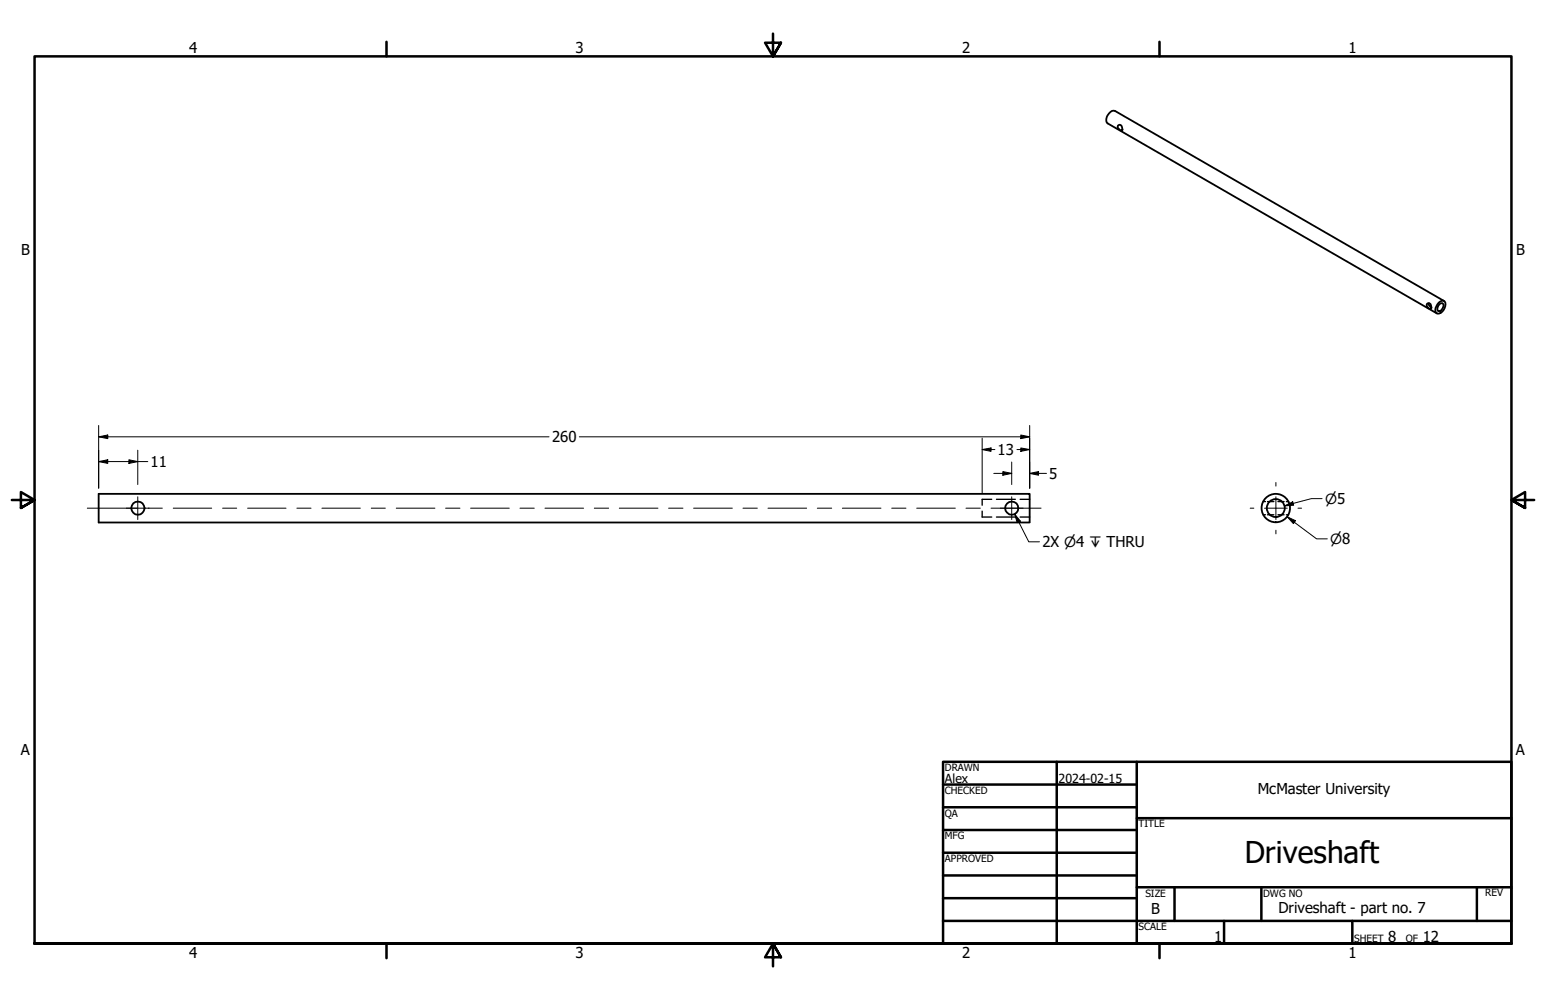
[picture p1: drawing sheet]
<svg xmlns="http://www.w3.org/2000/svg" width="432mm" height="279mm" viewBox="0 0 432 279" stroke-linecap="round" stroke-linejoin="round" font-family="sans-serif">
<!-- layer: Hidden (ANSI) -->
<g fill="none" stroke="#000" stroke-width=".38">
<path d="M277 139.5h-2.7v1.7M278.3 139.5h5.3M284.9 139.5h2.7M274.3 142.8v1.7h2.7M278.3 144.5h5.3M284.9 144.5h2.7M352.8 143.8h.6M352.8 140.1h.6M354 143.8h1.8M354 140.1h1.8M356.9 143.8h1.7M356.9 140.1h1.7"/>
<path d="M359.3 143.8h.6M359.3 140.1h.6"/>
</g>
<!-- layer: Visible (ANSI) -->
<g fill="none" stroke="#000" stroke-width=".51">
<path d="M312.2 35.1l.3-.2a1.01 1.01 0 0 1 .9 .5 1.01 1.01 0 0 1 0 1 1.16 1.16 0 0 1-1.2-1.3zM398.7 84.8a.96 .96 0 0 1 1 .5 .96 .96 0 0 1-.2 1.1l-.5-.3a.83 .83 0 0 1-.3-1.3zM399.1 84.7l-.1 .1a.93 .93 0 0 0 .8 1M401.9 84.5a1.03 1.03 0 0 1 1.8 0 2.6 2.6 0 0 1-2.2 3.1 1.26 1.26 0 0 1-.3-2.1zM402 85.1l.3-.3 .6-.1a1.5 1.5 0 0 1-1.2 2.2 1.3 1.3 0 0 1 .3-1.8zM403.3 84.1l-91.9-53.1a2.26 2.26 0 0 0-2.4 2.3l.1 .9 .3 .3 91.9 53.1M27.6 138h260v8h-260z"/>
<circle cx="38.5" cy="142" r="1.87"/>
<circle cx="282.6" cy="142" r="1.84"/>
<circle cx="356.3" cy="142" r="2.51"/>
<circle cx="356.3" cy="142" r="4"/>
</g>
<!-- layer: Border (ANSI) -->
<g fill="none" stroke="#000" stroke-width=".7">
<path d="M107.9 11.7v4M215.9 9.4v6.3l-2.2-3.8h4.4l-2.2 3.8 2.2-3.8M323.8 11.7v4M3.3 139.7h6.4l-3.9-2.2v4.4l3.9-2.2-3.9 2.2M428.5 139.7h-6.4l3.9-2.2v4.4l-3.9-2.2 3.9 2.2M263.4 212.9h158.7v50.8h-158.7zM263.4 219.2h54.1M295.1 212.9v50.8M317.5 212.9v50.8M263.4 225.6h54.1M263.4 231.9h54.1M263.4 238.3h54.1"/>
<path d="M317.5 228.6h104.6M263.4 244.6h54.1M263.4 251h54.1M263.4 257.3h158.7M317.5 247.9h104.6M328 247.9v9.4M341.9 257.3v6.4M352.3 247.9v9.4M377.7 257.3v6.4M412.5 247.9v9.4M9.7 263.7v-248h412.4v248h-412.4h412.4M107.9 263.7v4"/>
<path d="M218.1 267.5l-2.2-3.8 2.2 3.8h-4.4l2.2-3.8v6.3M323.8 263.7v4"/>
</g>
<!-- layer: Dimension (ANSI) -->
<g fill="none" stroke="#000" stroke-width=".28">
<path d="M27.6 118.9v17.5M287.6 118.9v17.5M27.6 122l2.5-.5v1.1zM27.6 129l2.5-.5v1zM27.6 122h125.8M27.6 129h13.7M36 128.5l2.5 .5-2.5 .5zM38.5 125.8v9.6M161.8 122h125.8M274.3 125.6l2.5-.4v.9zM274.3 125.6h3.6M274.3 122.4v15.5"/>
<path d="M277.6 132.3h5M280.1 131.8l2.5 .5-2.5 .5zM282.6 129.1v6.3M284 125.6h3.6M285.1 125.2l2.5 .4-2.5 .5zM285.1 121.5l2.5 .5-2.5 .6zM287.6 132.3l2.5-.5v1zM287.6 132.3h4.7M369.3 139.3h-3l-7.5 2.1M283.4 143.6l1.6 2-.9 .4zM283.4 143.6l3.9 7.8h3M358.8 141.4l2.3-1.2 .2 1z"/>
<path d="M359.5 144.4l2.3 1.1-.5 .8zM359.5 144.4l8.2 6.2h3"/>
</g>
<path d="M27.6 122l2.5-.5v1.1zM27.6 129l2.5-.5v1zM36 128.5l2.5 .5-2.5 .5zM274.3 125.6l2.5-.4v.9zM280.1 131.8l2.5 .5-2.5 .5zM285.1 125.2l2.5 .4-2.5 .5zM285.1 121.5l2.5 .5-2.5 .6zM287.6 132.3l2.5-.5v1zM283.4 143.6l1.6 2-.9 .4zM358.8 141.4l2.3-1.2 .2 1zM359.5 144.4l2.3 1.1-.5 .8z" fill="#000"/>
<!-- layer: Centerline (ANSI) -->
<g fill="none" stroke="#000" stroke-width=".28">
<path d="M24.4 142h14M41.4 142h3.9M48.4 142h10.7M62.2 142h3.9M69.2 142h10.7M82.9 142h4M89.9 142h10.7M103.7 142h3.9M110.7 142h10.8M124.5 142h4M131.4 142h10.8M145.2 142h4"/>
<path d="M152.2 142h10.8M166 142h4M173 142h10.8M186.8 142h4M193.7 142h10.8M207.5 142h4M214.5 142h10.8M228.3 142h4M235.3 142h10.8M249 142h4M256 142h10.8M269.8 142h4"/>
<path d="M276.8 142h14"/>
</g>
<!-- layer: Center Mark (ANSI) -->
<path d="M38.5 138.8v6.4M282.6 138.8v6.4M356.4 134.8v1M356.4 138.8v6.4M35.3 142h6.4M279.4 142h6.4M349.2 142h1M353.2 142h6.3M356.4 148.1v1.1M362.5 142h1" fill="none" stroke="#000" stroke-width=".28"/>
<text font-size="8.4" x="347.7" y="241.1">Driveshaft</text>
<g font-size="4.2">
<text x="52.8" y="14.7">4</text>
<text x="160.8" y="14.7">3</text>
<text x="268.7" y="14.7">2</text>
<text x="376.7" y="14.7">1</text>
<text x="5.9" y="71.4">B</text>
<text x="423.5" y="71.4">B</text>
<text x="154.2" y="123.6">260</text>
<text x="42" y="130.5">11</text>
<text x="278.6" y="127.1">13</text>
<text x="293.1" y="133.7">5</text>
<text x="291.1" y="152.8">2X ⌀4 ↧ THRU</text>
<text x="5.8" y="211.1">A</text>
<text x="423.4" y="211.1">A</text>
<text x="351.3" y="221.9">McMaster University</text>
<text x="321.5" y="255.4">B</text>
<text x="357.1" y="255.1">Driveshaft - part no. 7</text>
<text x="339.1" y="263.1">1</text>
<text x="387.7" y="263.1">8</text>
<text x="397.4" y="263.1">12</text>
<text x="52.8" y="267.7">4</text>
<text x="160.8" y="267.7">3</text>
<text x="268.7" y="267.7">2</text>
<text x="376.7" y="267.7">1</text>
</g>
<g font-size="3.9">
<text x="370.1" y="140.8">⌀5</text>
<text x="371.5" y="152">⌀8</text>
</g>
<g font-size="3.5">
<text x="263.9" y="218.6">Alex</text>
<text x="295.7" y="218.6">2024-02-15</text>
</g>
<g font-size="2.8">
<text x="263.9" y="215.4">DRAWN</text>
<text x="263.9" y="221.8">CHECKED</text>
<text x="263.9" y="228.2">QA</text>
<text x="318" y="231.1">TITLE</text>
<text x="263.9" y="234.5">MFG</text>
<text x="263.9" y="240.9">APPROVED</text>
<text x="319.9" y="250.5">SIZE</text>
<text x="352.8" y="250.5">DWG NO</text>
<text x="414.8" y="250.4">REV</text>
<text x="318" y="259.9">SCALE</text>
<text x="378.2" y="263.1">SHEET</text>
<text x="392.6" y="263.1">OF</text>
</g>
</svg>
